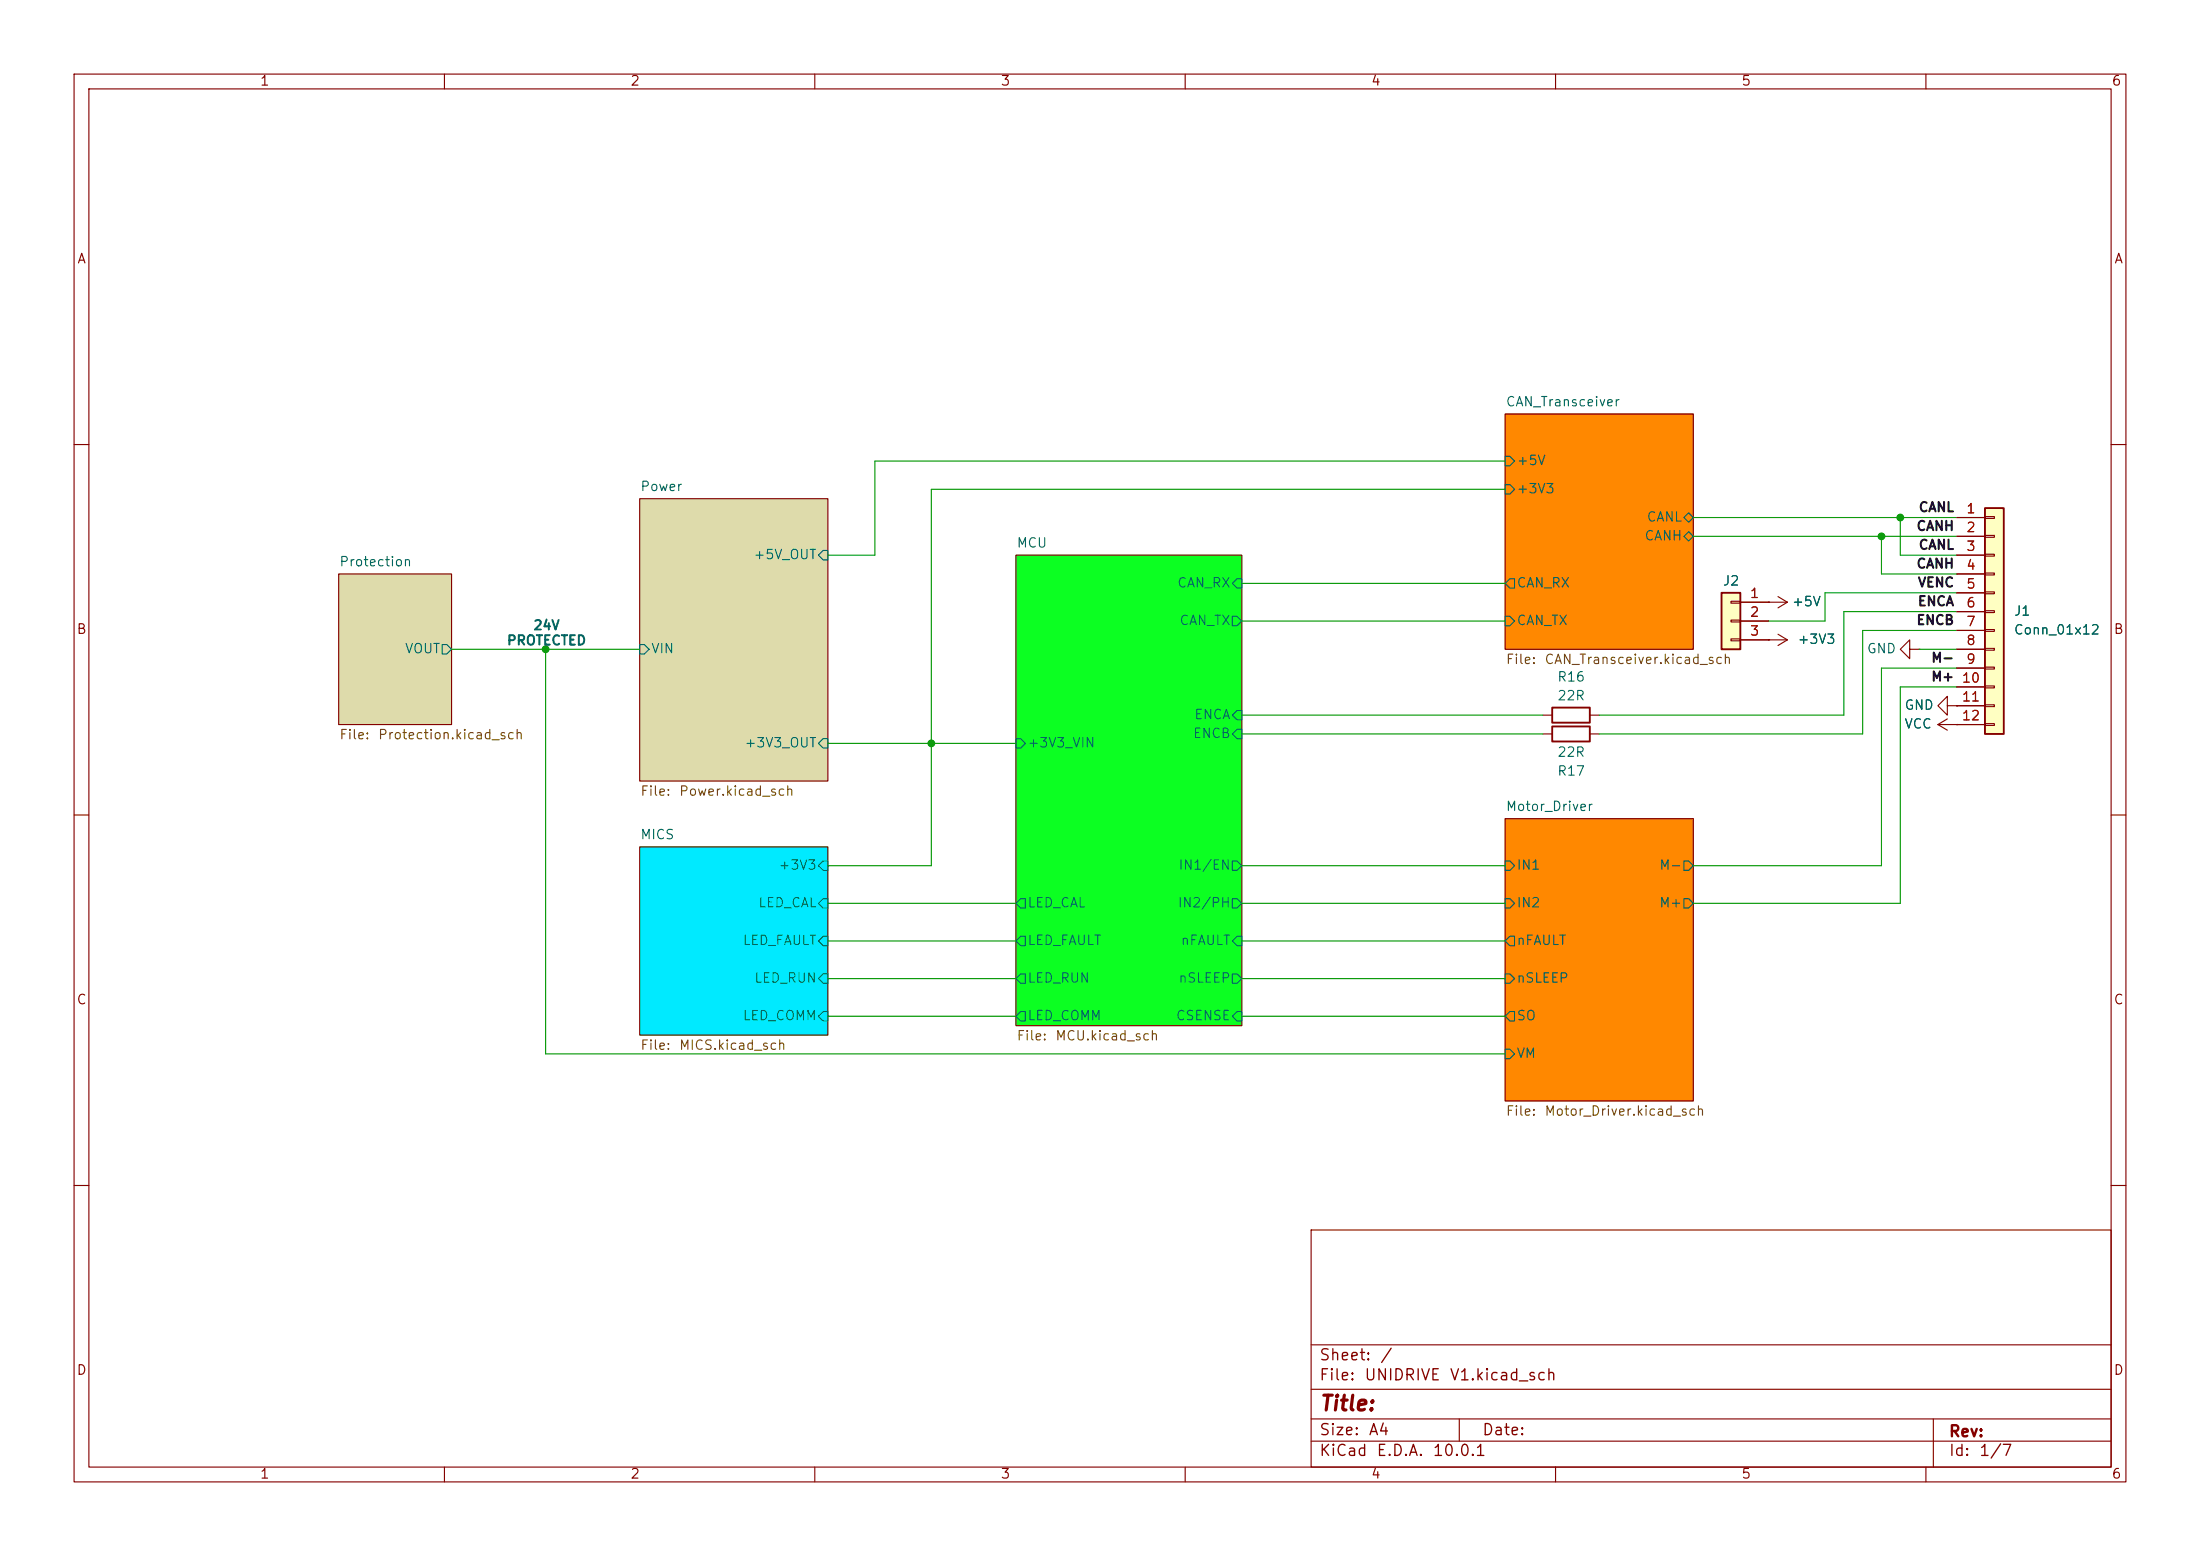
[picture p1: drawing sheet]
(kicad_sch
 (version 20260306)
 (generator "eeschema")
 (generator_version "10.0")
 (paper "A4")
 (lib_symbols
  (symbol "Connector_Generic:Conn_01x03"
   (pin_names
    (offset 1.016) (hide yes)) (exclude_from_sim no) (in_bom yes) (on_board yes)
   (in_pos_files yes)
   (duplicate_pin_numbers_are_jumpers no)
   (property "Reference" "J" (at 0 5.08 0) (show_name no) (do_not_autoplace no) (effects (font (size 1.27 1.27))))
   (property "Value" "Conn_01x03" (at 0 -5.08 0) (show_name no) (do_not_autoplace no) (effects (font (size 1.27 1.27))))
   (property "Footprint" "" (at 0 0 0) (show_name no) (do_not_autoplace no) (hide yes) (effects (font (size 1.27 1.27))))
   (property "Datasheet" "" (at 0 0 0) (show_name no) (do_not_autoplace no) (hide yes) (effects (font (size 1.27 1.27))))
   (property "Description" "Generic connector, single row, 01x03, script generated (kicad-library-utils/schlib/autogen/connector/)" (at 0 0 0) (show_name no) (do_not_autoplace no) (hide yes) (effects (font (size 1.27 1.27))))
   (symbol "Conn_01x03_1_1"
    (rectangle (start -1.27 3.81) (end 1.27 -3.81) (stroke (width 0.254) (type default)) (fill (type background)))
    (rectangle (start -1.27 2.667) (end 0 2.413) (stroke (width 0.1524) (type default)) (fill (type none)))
    (rectangle (start -1.27 0.127) (end 0 -0.127) (stroke (width 0.1524) (type default)) (fill (type none)))
    (rectangle (start -1.27 -2.413) (end 0 -2.667) (stroke (width 0.1524) (type default)) (fill (type none)))
    (pin passive line (at -5.08 2.54 0) (length 3.81) (name "Pin_1" (effects (font (size 1.27 1.27)))) (number "1" (effects (font (size 1.27 1.27)))))
    (pin passive line (at -5.08 0 0) (length 3.81) (name "Pin_2" (effects (font (size 1.27 1.27)))) (number "2" (effects (font (size 1.27 1.27)))))
    (pin passive line (at -5.08 -2.54 0) (length 3.81) (name "Pin_3" (effects (font (size 1.27 1.27)))) (number "3" (effects (font (size 1.27 1.27))))))
   (embedded_fonts no))
  (symbol "Connector_Generic:Conn_01x12"
   (pin_names
    (offset 1.016) (hide yes)) (exclude_from_sim no) (in_bom yes) (on_board yes)
   (in_pos_files yes)
   (duplicate_pin_numbers_are_jumpers no)
   (property "Reference" "J" (at 0 15.24 0) (show_name no) (do_not_autoplace no) (effects (font (size 1.27 1.27))))
   (property "Value" "Conn_01x12" (at 0 -17.78 0) (show_name no) (do_not_autoplace no) (effects (font (size 1.27 1.27))))
   (property "Footprint" "" (at 0 0 0) (show_name no) (do_not_autoplace no) (hide yes) (effects (font (size 1.27 1.27))))
   (property "Datasheet" "" (at 0 0 0) (show_name no) (do_not_autoplace no) (hide yes) (effects (font (size 1.27 1.27))))
   (property "Description" "Generic connector, single row, 01x12, script generated (kicad-library-utils/schlib/autogen/connector/)" (at 0 0 0) (show_name no) (do_not_autoplace no) (hide yes) (effects (font (size 1.27 1.27))))
   (symbol "Conn_01x12_1_1"
    (rectangle (start -1.27 13.97) (end 1.27 -16.51) (stroke (width 0.254) (type default)) (fill (type background)))
    (rectangle (start -1.27 12.827) (end 0 12.573) (stroke (width 0.1524) (type default)) (fill (type none)))
    (rectangle (start -1.27 10.287) (end 0 10.033) (stroke (width 0.1524) (type default)) (fill (type none)))
    (rectangle (start -1.27 7.747) (end 0 7.493) (stroke (width 0.1524) (type default)) (fill (type none)))
    (rectangle (start -1.27 5.207) (end 0 4.953) (stroke (width 0.1524) (type default)) (fill (type none)))
    (rectangle (start -1.27 2.667) (end 0 2.413) (stroke (width 0.1524) (type default)) (fill (type none)))
    (rectangle (start -1.27 0.127) (end 0 -0.127) (stroke (width 0.1524) (type default)) (fill (type none)))
    (rectangle (start -1.27 -2.413) (end 0 -2.667) (stroke (width 0.1524) (type default)) (fill (type none)))
    (rectangle (start -1.27 -4.953) (end 0 -5.207) (stroke (width 0.1524) (type default)) (fill (type none)))
    (rectangle (start -1.27 -7.493) (end 0 -7.747) (stroke (width 0.1524) (type default)) (fill (type none)))
    (rectangle (start -1.27 -10.033) (end 0 -10.287) (stroke (width 0.1524) (type default)) (fill (type none)))
    (rectangle (start -1.27 -12.573) (end 0 -12.827) (stroke (width 0.1524) (type default)) (fill (type none)))
    (rectangle (start -1.27 -15.113) (end 0 -15.367) (stroke (width 0.1524) (type default)) (fill (type none)))
    (pin passive line (at -5.08 12.7 0) (length 3.81) (name "Pin_1" (effects (font (size 1.27 1.27)))) (number "1" (effects (font (size 1.27 1.27)))))
    (pin passive line (at -5.08 10.16 0) (length 3.81) (name "Pin_2" (effects (font (size 1.27 1.27)))) (number "2" (effects (font (size 1.27 1.27)))))
    (pin passive line (at -5.08 7.62 0) (length 3.81) (name "Pin_3" (effects (font (size 1.27 1.27)))) (number "3" (effects (font (size 1.27 1.27)))))
    (pin passive line (at -5.08 5.08 0) (length 3.81) (name "Pin_4" (effects (font (size 1.27 1.27)))) (number "4" (effects (font (size 1.27 1.27)))))
    (pin passive line (at -5.08 2.54 0) (length 3.81) (name "Pin_5" (effects (font (size 1.27 1.27)))) (number "5" (effects (font (size 1.27 1.27)))))
    (pin passive line (at -5.08 0 0) (length 3.81) (name "Pin_6" (effects (font (size 1.27 1.27)))) (number "6" (effects (font (size 1.27 1.27)))))
    (pin passive line (at -5.08 -2.54 0) (length 3.81) (name "Pin_7" (effects (font (size 1.27 1.27)))) (number "7" (effects (font (size 1.27 1.27)))))
    (pin passive line (at -5.08 -5.08 0) (length 3.81) (name "Pin_8" (effects (font (size 1.27 1.27)))) (number "8" (effects (font (size 1.27 1.27)))))
    (pin passive line (at -5.08 -7.62 0) (length 3.81) (name "Pin_9" (effects (font (size 1.27 1.27)))) (number "9" (effects (font (size 1.27 1.27)))))
    (pin passive line (at -5.08 -10.16 0) (length 3.81) (name "Pin_10" (effects (font (size 1.27 1.27)))) (number "10" (effects (font (size 1.27 1.27)))))
    (pin passive line (at -5.08 -12.7 0) (length 3.81) (name "Pin_11" (effects (font (size 1.27 1.27)))) (number "11" (effects (font (size 1.27 1.27)))))
    (pin passive line (at -5.08 -15.24 0) (length 3.81) (name "Pin_12" (effects (font (size 1.27 1.27)))) (number "12" (effects (font (size 1.27 1.27))))))
   (embedded_fonts no))
  (symbol "Device:R"
   (pin_numbers (hide yes))
   (pin_names
    (offset 0)) (exclude_from_sim no) (in_bom yes) (on_board yes)
   (in_pos_files yes)
   (duplicate_pin_numbers_are_jumpers no)
   (property "Reference" "R" (at 2.032 0 90) (show_name no) (do_not_autoplace no) (effects (font (size 1.27 1.27))))
   (property "Value" "R" (at 0 0 90) (show_name no) (do_not_autoplace no) (effects (font (size 1.27 1.27))))
   (property "Footprint" "" (at -1.778 0 90) (show_name no) (do_not_autoplace no) (hide yes) (effects (font (size 1.27 1.27))))
   (property "Datasheet" "" (at 0 0 0) (show_name no) (do_not_autoplace no) (hide yes) (effects (font (size 1.27 1.27))))
   (property "Description" "Resistor" (at 0 0 0) (show_name no) (do_not_autoplace no) (hide yes) (effects (font (size 1.27 1.27))))
   (symbol "R_0_1"
    (rectangle (start -1.016 -2.54) (end 1.016 2.54) (stroke (width 0.254) (type default)) (fill (type none))))
   (symbol "R_1_1"
    (pin passive line (at 0 3.81 270) (length 1.27) (name "" (effects (font (size 1.27 1.27)))) (number "1" (effects (font (size 1.27 1.27)))))
    (pin passive line (at 0 -3.81 90) (length 1.27) (name "" (effects (font (size 1.27 1.27)))) (number "2" (effects (font (size 1.27 1.27))))))
   (embedded_fonts no))
  (symbol "power:+3V3"
   (power global)
   (pin_numbers (hide yes))
   (pin_names
    (offset 0) (hide yes)) (exclude_from_sim no) (in_bom yes) (on_board yes)
   (in_pos_files yes)
   (duplicate_pin_numbers_are_jumpers no)
   (property "Reference" "#PWR" (at 0 -3.81 0) (show_name no) (do_not_autoplace no) (hide yes) (effects (font (size 1.27 1.27))))
   (property "Value" "+3V3" (at 0 3.556 0) (show_name no) (do_not_autoplace no) (effects (font (size 1.27 1.27))))
   (property "Footprint" "" (at 0 0 0) (show_name no) (do_not_autoplace no) (hide yes) (effects (font (size 1.27 1.27))))
   (property "Datasheet" "" (at 0 0 0) (show_name no) (do_not_autoplace no) (hide yes) (effects (font (size 1.27 1.27))))
   (property "Description" "Power symbol creates a global label with name \"+3V3\"" (at 0 0 0) (show_name no) (do_not_autoplace no) (hide yes) (effects (font (size 1.27 1.27))))
   (symbol "+3V3_0_1"
    (polyline (pts (xy -0.762 1.27) (xy 0 2.54)) (stroke (width 0) (type default)) (fill (type none)))
    (polyline (pts (xy 0 2.54) (xy 0.762 1.27)) (stroke (width 0) (type default)) (fill (type none)))
    (polyline (pts (xy 0 0) (xy 0 2.54)) (stroke (width 0) (type default)) (fill (type none))))
   (symbol "+3V3_1_1"
    (pin power_in line (at 0 0 90) (length 0) (name "" (effects (font (size 1.27 1.27)))) (number "1" (effects (font (size 1.27 1.27))))))
   (embedded_fonts no))
  (symbol "power:+5V"
   (power global)
   (pin_numbers (hide yes))
   (pin_names
    (offset 0) (hide yes)) (exclude_from_sim no) (in_bom yes) (on_board yes)
   (in_pos_files yes)
   (duplicate_pin_numbers_are_jumpers no)
   (property "Reference" "#PWR" (at 0 -3.81 0) (show_name no) (do_not_autoplace no) (hide yes) (effects (font (size 1.27 1.27))))
   (property "Value" "+5V" (at 0 3.556 0) (show_name no) (do_not_autoplace no) (effects (font (size 1.27 1.27))))
   (property "Footprint" "" (at 0 0 0) (show_name no) (do_not_autoplace no) (hide yes) (effects (font (size 1.27 1.27))))
   (property "Datasheet" "" (at 0 0 0) (show_name no) (do_not_autoplace no) (hide yes) (effects (font (size 1.27 1.27))))
   (property "Description" "Power symbol creates a global label with name \"+5V\"" (at 0 0 0) (show_name no) (do_not_autoplace no) (hide yes) (effects (font (size 1.27 1.27))))
   (symbol "+5V_0_1"
    (polyline (pts (xy -0.762 1.27) (xy 0 2.54)) (stroke (width 0) (type default)) (fill (type none)))
    (polyline (pts (xy 0 2.54) (xy 0.762 1.27)) (stroke (width 0) (type default)) (fill (type none)))
    (polyline (pts (xy 0 0) (xy 0 2.54)) (stroke (width 0) (type default)) (fill (type none))))
   (symbol "+5V_1_1"
    (pin power_in line (at 0 0 90) (length 0) (name "" (effects (font (size 1.27 1.27)))) (number "1" (effects (font (size 1.27 1.27))))))
   (embedded_fonts no))
  (symbol "power:GND"
   (power global)
   (pin_numbers (hide yes))
   (pin_names
    (offset 0) (hide yes)) (exclude_from_sim no) (in_bom yes) (on_board yes)
   (in_pos_files yes)
   (duplicate_pin_numbers_are_jumpers no)
   (property "Reference" "#PWR" (at 0 -6.35 0) (show_name no) (do_not_autoplace no) (hide yes) (effects (font (size 1.27 1.27))))
   (property "Value" "GND" (at 0 -3.81 0) (show_name no) (do_not_autoplace no) (effects (font (size 1.27 1.27))))
   (property "Footprint" "" (at 0 0 0) (show_name no) (do_not_autoplace no) (hide yes) (effects (font (size 1.27 1.27))))
   (property "Datasheet" "" (at 0 0 0) (show_name no) (do_not_autoplace no) (hide yes) (effects (font (size 1.27 1.27))))
   (property "Description" "Power symbol creates a global label with name \"GND\" , ground" (at 0 0 0) (show_name no) (do_not_autoplace no) (hide yes) (effects (font (size 1.27 1.27))))
   (symbol "GND_0_1"
    (polyline (pts (xy 0 0) (xy 0 -1.27) (xy 1.27 -1.27) (xy 0 -2.54) (xy -1.27 -1.27) (xy 0 -1.27)) (stroke (width 0) (type default)) (fill (type none))))
   (symbol "GND_1_1"
    (pin power_in line (at 0 0 270) (length 0) (name "" (effects (font (size 1.27 1.27)))) (number "1" (effects (font (size 1.27 1.27))))))
   (embedded_fonts no))
  (symbol "power:VCC"
   (power global)
   (pin_numbers (hide yes))
   (pin_names
    (offset 0) (hide yes)) (exclude_from_sim no) (in_bom yes) (on_board yes)
   (in_pos_files yes)
   (duplicate_pin_numbers_are_jumpers no)
   (property "Reference" "#PWR" (at 0 -3.81 0) (show_name no) (do_not_autoplace no) (hide yes) (effects (font (size 1.27 1.27))))
   (property "Value" "VCC" (at 0 3.556 0) (show_name no) (do_not_autoplace no) (effects (font (size 1.27 1.27))))
   (property "Footprint" "" (at 0 0 0) (show_name no) (do_not_autoplace no) (hide yes) (effects (font (size 1.27 1.27))))
   (property "Datasheet" "" (at 0 0 0) (show_name no) (do_not_autoplace no) (hide yes) (effects (font (size 1.27 1.27))))
   (property "Description" "Power symbol creates a global label with name \"VCC\"" (at 0 0 0) (show_name no) (do_not_autoplace no) (hide yes) (effects (font (size 1.27 1.27))))
   (symbol "VCC_0_1"
    (polyline (pts (xy -0.762 1.27) (xy 0 2.54)) (stroke (width 0) (type default)) (fill (type none)))
    (polyline (pts (xy 0 2.54) (xy 0.762 1.27)) (stroke (width 0) (type default)) (fill (type none)))
    (polyline (pts (xy 0 0) (xy 0 2.54)) (stroke (width 0) (type default)) (fill (type none))))
   (symbol "VCC_1_1"
    (pin power_in line (at 0 0 90) (length 0) (name "" (effects (font (size 1.27 1.27)))) (number "1" (effects (font (size 1.27 1.27))))))
   (embedded_fonts no)))
 (text "24V\nPROTECTED"
  (exclude_from_sim no)
  (at 73.914 85.598 0)
  (effects (font (size 1.27 1.27) (thickness 0.254)
    (bold yes))))
 (junction
  (at 256.54 69.85)
  (diameter 0)
  (color 0 0 0 0))
 (junction
  (at 125.73 100.33)
  (diameter 0)
  (color 0 0 0 0))
 (junction
  (at 73.66 87.63)
  (diameter 0)
  (color 0 0 0 0))
 (junction
  (at 254 72.39)
  (diameter 0)
  (color 0 0 0 0))
 (wire
  (pts (xy 125.73 100.33) (xy 137.16 100.33))
  (stroke (width 0) (type default)))
 (wire
  (pts (xy 73.66 142.24) (xy 73.66 87.63))
  (stroke (width 0) (type default)))
 (wire
  (pts (xy 248.92 96.52) (xy 248.92 82.55))
  (stroke (width 0) (type default)))
 (wire
  (pts (xy 248.92 82.55) (xy 264.16 82.55))
  (stroke (width 0) (type default)))
 (wire
  (pts (xy 118.11 62.23) (xy 203.2 62.23))
  (stroke (width 0) (type default)))
 (wire
  (pts (xy 167.64 121.92) (xy 203.2 121.92))
  (stroke (width 0) (type default)))
 (wire
  (pts (xy 167.64 127) (xy 203.2 127))
  (stroke (width 0) (type default)))
 (wire
  (pts (xy 167.64 78.74) (xy 203.2 78.74))
  (stroke (width 0) (type default)))
 (wire
  (pts (xy 167.64 99.06) (xy 208.28 99.06))
  (stroke (width 0) (type default)))
 (wire
  (pts (xy 264.16 77.47) (xy 254 77.47))
  (stroke (width 0) (type default)))
 (wire
  (pts (xy 167.64 116.84) (xy 203.2 116.84))
  (stroke (width 0) (type default)))
 (wire
  (pts (xy 228.6 121.92) (xy 256.54 121.92))
  (stroke (width 0) (type default)))
 (wire
  (pts (xy 111.76 74.93) (xy 118.11 74.93))
  (stroke (width 0) (type default)))
 (wire
  (pts (xy 246.38 83.82) (xy 246.38 80.01))
  (stroke (width 0) (type default)))
 (wire
  (pts (xy 167.64 132.08) (xy 203.2 132.08))
  (stroke (width 0) (type default)))
 (wire
  (pts (xy 215.9 96.52) (xy 248.92 96.52))
  (stroke (width 0) (type default)))
 (wire
  (pts (xy 256.54 69.85) (xy 264.16 69.85))
  (stroke (width 0) (type default)))
 (wire
  (pts (xy 111.76 127) (xy 137.16 127))
  (stroke (width 0) (type default)))
 (wire
  (pts (xy 73.66 87.63) (xy 86.36 87.63))
  (stroke (width 0) (type default)))
 (wire
  (pts (xy 228.6 116.84) (xy 254 116.84))
  (stroke (width 0) (type default)))
 (wire
  (pts (xy 111.76 137.16) (xy 137.16 137.16))
  (stroke (width 0) (type default)))
 (wire
  (pts (xy 125.73 66.04) (xy 125.73 100.33))
  (stroke (width 0) (type default)))
 (wire
  (pts (xy 111.76 100.33) (xy 125.73 100.33))
  (stroke (width 0) (type default)))
 (wire
  (pts (xy 256.54 92.71) (xy 264.16 92.71))
  (stroke (width 0) (type default)))
 (wire
  (pts (xy 111.76 116.84) (xy 125.73 116.84))
  (stroke (width 0) (type default)))
 (wire
  (pts (xy 167.64 83.82) (xy 203.2 83.82))
  (stroke (width 0) (type default)))
 (wire
  (pts (xy 256.54 74.93) (xy 256.54 69.85))
  (stroke (width 0) (type default)))
 (wire
  (pts (xy 228.6 69.85) (xy 256.54 69.85))
  (stroke (width 0) (type default)))
 (wire
  (pts (xy 251.46 85.09) (xy 264.16 85.09))
  (stroke (width 0) (type default)))
 (wire
  (pts (xy 256.54 121.92) (xy 256.54 92.71))
  (stroke (width 0) (type default)))
 (wire
  (pts (xy 118.11 74.93) (xy 118.11 62.23))
  (stroke (width 0) (type default)))
 (wire
  (pts (xy 246.38 80.01) (xy 264.16 80.01))
  (stroke (width 0) (type default)))
 (wire
  (pts (xy 264.16 90.17) (xy 254 90.17))
  (stroke (width 0) (type default)))
 (wire
  (pts (xy 111.76 121.92) (xy 137.16 121.92))
  (stroke (width 0) (type default)))
 (wire
  (pts (xy 228.6 72.39) (xy 254 72.39))
  (stroke (width 0) (type default)))
 (wire
  (pts (xy 60.96 87.63) (xy 73.66 87.63))
  (stroke (width 0) (type default)))
 (wire
  (pts (xy 167.64 96.52) (xy 208.28 96.52))
  (stroke (width 0) (type default)))
 (wire
  (pts (xy 73.66 142.24) (xy 203.2 142.24))
  (stroke (width 0) (type default)))
 (wire
  (pts (xy 215.9 99.06) (xy 251.46 99.06))
  (stroke (width 0) (type default)))
 (wire
  (pts (xy 203.2 66.04) (xy 125.73 66.04))
  (stroke (width 0) (type default)))
 (wire
  (pts (xy 254 72.39) (xy 254 77.47))
  (stroke (width 0) (type default)))
 (wire
  (pts (xy 259.08 87.63) (xy 264.16 87.63))
  (stroke (width 0) (type default)))
 (wire
  (pts (xy 254 90.17) (xy 254 116.84))
  (stroke (width 0) (type default)))
 (wire
  (pts (xy 111.76 132.08) (xy 137.16 132.08))
  (stroke (width 0) (type default)))
 (wire
  (pts (xy 254 72.39) (xy 264.16 72.39))
  (stroke (width 0) (type default)))
 (wire
  (pts (xy 167.64 137.16) (xy 203.2 137.16))
  (stroke (width 0) (type default)))
 (wire
  (pts (xy 238.76 83.82) (xy 246.38 83.82))
  (stroke (width 0) (type default)))
 (wire
  (pts (xy 264.16 74.93) (xy 256.54 74.93))
  (stroke (width 0) (type default)))
 (wire
  (pts (xy 125.73 116.84) (xy 125.73 100.33))
  (stroke (width 0) (type default)))
 (wire
  (pts (xy 251.46 99.06) (xy 251.46 85.09))
  (stroke (width 0) (type default)))
 (label "CANL"
  (at 264.16 69.85 180)
  (effects (font (size 1.27 1.27) (thickness 0.254)
    (bold yes)) (justify right bottom)))
 (label "CANH"
  (at 264.16 77.47 180)
  (effects (font (size 1.27 1.27) (thickness 0.254)
    (bold yes)) (justify right bottom)))
 (label "M+"
  (at 264.16 92.71 180)
  (effects (font (size 1.27 1.27) (thickness 0.254)
    (bold yes)) (justify right bottom)))
 (label "ENCA"
  (at 264.16 82.55 180)
  (effects (font (size 1.27 1.27) (thickness 0.254)
    (bold yes)) (justify right bottom)))
 (label "ENCB"
  (at 264.16 85.09 180)
  (effects (font (size 1.27 1.27) (thickness 0.254)
    (bold yes)) (justify right bottom)))
 (label "VENC"
  (at 264.16 80.01 180)
  (effects (font (size 1.27 1.27) (thickness 0.254)
    (bold yes)) (justify right bottom)))
 (label "M-"
  (at 264.16 90.17 180)
  (effects (font (size 1.27 1.27) (thickness 0.254)
    (bold yes)) (justify right bottom)))
 (label "CANH"
  (at 264.16 72.39 180)
  (effects (font (size 1.27 1.27) (thickness 0.254)
    (bold yes)) (justify right bottom)))
 (label "CANL"
  (at 264.16 74.93 180)
  (effects (font (size 1.27 1.27) (thickness 0.254)
    (bold yes)) (justify right bottom)))
 (symbol
  (lib_id "Connector_Generic:Conn_01x12")
  (at 269.24 82.55 0)
  (unit 1)
  (body_style 1)
  (exclude_from_sim no)
  (in_bom yes)
  (on_board yes)
  (in_pos_files yes)
  (dnp no)
  (fields_autoplaced yes)
  (property "Reference" "J1" (at 271.78 82.5499 0) (show_name no) (do_not_autoplace no) (effects (font (size 1.27 1.27)) (justify left)))
  (property "Value" "Conn_01x12" (at 271.78 85.0899 0) (show_name no) (do_not_autoplace no) (effects (font (size 1.27 1.27)) (justify left)))
  (property "Footprint" "Connector_Phoenix_MSTB:PhoenixContact_MSTBA_2,5_12-G-5,08_1x12_P5.08mm_Horizontal" (at 269.24 82.55 0) (hide yes) (show_name no) (do_not_autoplace no) (effects (font (size 1.27 1.27))))
  (property "Datasheet" "" (at 269.24 82.55 0) (hide yes) (show_name no) (do_not_autoplace no) (effects (font (size 1.27 1.27))))
  (property "Description" "Generic connector, single row, 01x12, script generated (kicad-library-utils/schlib/autogen/connector/)" (at 269.24 82.55 0) (hide yes) (show_name no) (do_not_autoplace no) (effects (font (size 1.27 1.27))))
  (pin "1")
  (pin "11")
  (pin "10")
  (pin "3")
  (pin "4")
  (pin "8")
  (pin "5")
  (pin "6")
  (pin "2")
  (pin "7")
  (pin "9")
  (pin "12"))
 (symbol
  (lib_id "power:+5V")
  (at 238.76 81.28 270)
  (unit 1)
  (body_style 1)
  (exclude_from_sim no)
  (in_bom yes)
  (on_board yes)
  (in_pos_files yes)
  (dnp no)
  (property "Reference" "#PWR01" (at 234.95 81.28 0) (hide yes) (show_name no) (do_not_autoplace no) (effects (font (size 1.27 1.27))))
  (property "Value" "+5V" (at 241.808 81.28 90) (show_name no) (do_not_autoplace no) (effects (font (size 1.27 1.27)) (justify left)))
  (property "Footprint" "" (at 238.76 81.28 0) (hide yes) (show_name no) (do_not_autoplace no) (effects (font (size 1.27 1.27))))
  (property "Datasheet" "" (at 238.76 81.28 0) (hide yes) (show_name no) (do_not_autoplace no) (effects (font (size 1.27 1.27))))
  (property "Description" "Power symbol creates a global label with name \"+5V\"" (at 238.76 81.28 0) (hide yes) (show_name no) (do_not_autoplace no) (effects (font (size 1.27 1.27))))
  (pin "1"))
 (symbol
  (lib_id "Device:R")
  (at 212.09 99.06 270)
  (unit 1)
  (body_style 1)
  (exclude_from_sim no)
  (in_bom yes)
  (on_board yes)
  (in_pos_files yes)
  (dnp no)
  (property "Reference" "R17" (at 212.09 104.14 90) (show_name no) (do_not_autoplace no) (effects (font (size 1.27 1.27))))
  (property "Value" "22R" (at 212.09 101.6 90) (show_name no) (do_not_autoplace no) (effects (font (size 1.27 1.27))))
  (property "Footprint" "Resistor_SMD:R_0603_1608Metric_Pad0.98x0.95mm_HandSolder" (at 212.09 97.282 90) (hide yes) (show_name no) (do_not_autoplace no) (effects (font (size 1.27 1.27))))
  (property "Datasheet" "" (at 212.09 99.06 0) (hide yes) (show_name no) (do_not_autoplace no) (effects (font (size 1.27 1.27))))
  (property "Description" "Resistor" (at 212.09 99.06 0) (hide yes) (show_name no) (do_not_autoplace no) (effects (font (size 1.27 1.27))))
  (pin "1")
  (pin "2"))
 (symbol
  (lib_id "power:GND")
  (at 259.08 87.63 270)
  (unit 1)
  (body_style 1)
  (exclude_from_sim no)
  (in_bom yes)
  (on_board yes)
  (in_pos_files yes)
  (dnp no)
  (property "Reference" "#PWR03" (at 252.73 87.63 0) (hide yes) (show_name no) (do_not_autoplace no) (effects (font (size 1.27 1.27))))
  (property "Value" "GND" (at 256.032 87.63 90) (show_name no) (do_not_autoplace no) (effects (font (size 1.27 1.27)) (justify right)))
  (property "Footprint" "" (at 259.08 87.63 0) (hide yes) (show_name no) (do_not_autoplace no) (effects (font (size 1.27 1.27))))
  (property "Datasheet" "" (at 259.08 87.63 0) (hide yes) (show_name no) (do_not_autoplace no) (effects (font (size 1.27 1.27))))
  (property "Description" "Power symbol creates a global label with name \"GND\" , ground" (at 259.08 87.63 0) (hide yes) (show_name no) (do_not_autoplace no) (effects (font (size 1.27 1.27))))
  (pin "1"))
 (symbol
  (lib_id "power:+3V3")
  (at 238.76 86.36 270)
  (unit 1)
  (body_style 1)
  (exclude_from_sim no)
  (in_bom yes)
  (on_board yes)
  (in_pos_files yes)
  (dnp no)
  (fields_autoplaced yes)
  (property "Reference" "#PWR02" (at 234.95 86.36 0) (hide yes) (show_name no) (do_not_autoplace no) (effects (font (size 1.27 1.27))))
  (property "Value" "+3V3" (at 242.57 86.3599 90) (show_name no) (do_not_autoplace no) (effects (font (size 1.27 1.27)) (justify left)))
  (property "Footprint" "" (at 238.76 86.36 0) (hide yes) (show_name no) (do_not_autoplace no) (effects (font (size 1.27 1.27))))
  (property "Datasheet" "" (at 238.76 86.36 0) (hide yes) (show_name no) (do_not_autoplace no) (effects (font (size 1.27 1.27))))
  (property "Description" "Power symbol creates a global label with name \"+3V3\"" (at 238.76 86.36 0) (hide yes) (show_name no) (do_not_autoplace no) (effects (font (size 1.27 1.27))))
  (pin "1"))
 (symbol
  (lib_id "power:GND")
  (at 264.16 95.25 270)
  (unit 1)
  (body_style 1)
  (exclude_from_sim no)
  (in_bom yes)
  (on_board yes)
  (in_pos_files yes)
  (dnp no)
  (property "Reference" "#PWR04" (at 257.81 95.25 0) (hide yes) (show_name no) (do_not_autoplace no) (effects (font (size 1.27 1.27))))
  (property "Value" "GND" (at 261.112 95.25 90) (show_name no) (do_not_autoplace no) (effects (font (size 1.27 1.27)) (justify right)))
  (property "Footprint" "" (at 264.16 95.25 0) (hide yes) (show_name no) (do_not_autoplace no) (effects (font (size 1.27 1.27))))
  (property "Datasheet" "" (at 264.16 95.25 0) (hide yes) (show_name no) (do_not_autoplace no) (effects (font (size 1.27 1.27))))
  (property "Description" "Power symbol creates a global label with name \"GND\" , ground" (at 264.16 95.25 0) (hide yes) (show_name no) (do_not_autoplace no) (effects (font (size 1.27 1.27))))
  (pin "1"))
 (symbol
  (lib_id "Connector_Generic:Conn_01x03")
  (at 233.68 83.82 0)
  (mirror y)
  (unit 1)
  (body_style 1)
  (exclude_from_sim no)
  (in_bom yes)
  (on_board yes)
  (in_pos_files yes)
  (dnp no)
  (property "Reference" "J2" (at 233.68 78.486 0) (show_name no) (do_not_autoplace no) (effects (font (size 1.27 1.27))))
  (property "Value" "Conn_01x03" (at 233.68 77.47 0) (hide yes) (show_name no) (do_not_autoplace no) (effects (font (size 1.27 1.27))))
  (property "Footprint" "Connector_PinHeader_2.54mm:PinHeader_1x03_P2.54mm_Vertical" (at 233.68 83.82 0) (hide yes) (show_name no) (do_not_autoplace no) (effects (font (size 1.27 1.27))))
  (property "Datasheet" "" (at 233.68 83.82 0) (hide yes) (show_name no) (do_not_autoplace no) (effects (font (size 1.27 1.27))))
  (property "Description" "Generic connector, single row, 01x03, script generated (kicad-library-utils/schlib/autogen/connector/)" (at 233.68 83.82 0) (hide yes) (show_name no) (do_not_autoplace no) (effects (font (size 1.27 1.27))))
  (pin "2")
  (pin "3")
  (pin "1"))
 (symbol
  (lib_id "power:VCC")
  (at 264.16 97.79 90)
  (unit 1)
  (body_style 1)
  (exclude_from_sim no)
  (in_bom yes)
  (on_board yes)
  (in_pos_files yes)
  (dnp no)
  (property "Reference" "#PWR05" (at 267.97 97.79 0) (hide yes) (show_name no) (do_not_autoplace no) (effects (font (size 1.27 1.27))))
  (property "Value" "VCC" (at 260.858 97.79 90) (show_name no) (do_not_autoplace no) (effects (font (size 1.27 1.27)) (justify left)))
  (property "Footprint" "" (at 264.16 97.79 0) (hide yes) (show_name no) (do_not_autoplace no) (effects (font (size 1.27 1.27))))
  (property "Datasheet" "" (at 264.16 97.79 0) (hide yes) (show_name no) (do_not_autoplace no) (effects (font (size 1.27 1.27))))
  (property "Description" "Power symbol creates a global label with name \"VCC\"" (at 264.16 97.79 0) (hide yes) (show_name no) (do_not_autoplace no) (effects (font (size 1.27 1.27))))
  (pin "1"))
 (symbol
  (lib_id "Device:R")
  (at 212.09 96.52 90)
  (unit 1)
  (body_style 1)
  (exclude_from_sim no)
  (in_bom yes)
  (on_board yes)
  (in_pos_files yes)
  (dnp no)
  (property "Reference" "R16" (at 212.09 91.44 90) (show_name no) (do_not_autoplace no) (effects (font (size 1.27 1.27))))
  (property "Value" "22R" (at 212.09 93.98 90) (show_name no) (do_not_autoplace no) (effects (font (size 1.27 1.27))))
  (property "Footprint" "Resistor_SMD:R_0603_1608Metric_Pad0.98x0.95mm_HandSolder" (at 212.09 98.298 90) (hide yes) (show_name no) (do_not_autoplace no) (effects (font (size 1.27 1.27))))
  (property "Datasheet" "" (at 212.09 96.52 0) (hide yes) (show_name no) (do_not_autoplace no) (effects (font (size 1.27 1.27))))
  (property "Description" "Resistor" (at 212.09 96.52 0) (hide yes) (show_name no) (do_not_autoplace no) (effects (font (size 1.27 1.27))))
  (pin "1")
  (pin "2"))
 (sheet
  (at 86.36 114.3)
  (size 25.4 25.4)
  (exclude_from_sim no)
  (in_bom yes)
  (on_board yes)
  (dnp no)
  (fields_autoplaced yes)
  (stroke (width 0.1524) (type solid))
  (fill (color 0 234 255 1))
  (property "Sheetname" "MICS" (at 86.36 113.5884 0) (show_name no) (do_not_autoplace no) (effects (font (size 1.27 1.27)) (justify left bottom)))
  (property "Sheetfile" "MICS.kicad_sch" (at 86.36 140.2846 0) (show_name no) (do_not_autoplace no) (effects (font (size 1.27 1.27)) (justify left top)))
  (pin "+3V3" input (at 111.76 116.84 0) (effects (font (size 1.27 1.27)) (justify right)))
  (pin "LED_CAL" input (at 111.76 121.92 0) (effects (font (size 1.27 1.27)) (justify right)))
  (pin "LED_FAULT" input (at 111.76 127 0) (effects (font (size 1.27 1.27)) (justify right)))
  (pin "LED_RUN" input (at 111.76 132.08 0) (effects (font (size 1.27 1.27)) (justify right)))
  (pin "LED_COMM" input (at 111.76 137.16 0) (effects (font (size 1.27 1.27)) (justify right))))
 (sheet
  (at 137.16 74.93)
  (size 30.48 63.5)
  (exclude_from_sim no)
  (in_bom yes)
  (on_board yes)
  (dnp no)
  (fields_autoplaced yes)
  (stroke (width 0.1524) (type solid))
  (fill (color 12 255 34 1))
  (property "Sheetname" "MCU" (at 137.16 74.2184 0) (show_name no) (do_not_autoplace no) (effects (font (size 1.27 1.27)) (justify left bottom)))
  (property "Sheetfile" "MCU.kicad_sch" (at 137.16 139.0146 0) (show_name no) (do_not_autoplace no) (effects (font (size 1.27 1.27)) (justify left top)))
  (pin "+3V3_VIN" input (at 137.16 100.33 180) (effects (font (size 1.27 1.27)) (justify left)))
  (pin "CAN_RX" input (at 167.64 78.74 0) (effects (font (size 1.27 1.27)) (justify right)))
  (pin "CAN_TX" output (at 167.64 83.82 0) (effects (font (size 1.27 1.27)) (justify right)))
  (pin "IN1{slash}EN" output (at 167.64 116.84 0) (effects (font (size 1.27 1.27)) (justify right)))
  (pin "IN2{slash}PH" output (at 167.64 121.92 0) (effects (font (size 1.27 1.27)) (justify right)))
  (pin "nFAULT" input (at 167.64 127 0) (effects (font (size 1.27 1.27)) (justify right)))
  (pin "nSLEEP" output (at 167.64 132.08 0) (effects (font (size 1.27 1.27)) (justify right)))
  (pin "CSENSE" input (at 167.64 137.16 0) (effects (font (size 1.27 1.27)) (justify right)))
  (pin "ENCA" input (at 167.64 96.52 0) (effects (font (size 1.27 1.27)) (justify right)))
  (pin "ENCB" input (at 167.64 99.06 0) (effects (font (size 1.27 1.27)) (justify right)))
  (pin "LED_COMM" output (at 137.16 137.16 180) (effects (font (size 1.27 1.27)) (justify left)))
  (pin "LED_RUN" output (at 137.16 132.08 180) (effects (font (size 1.27 1.27)) (justify left)))
  (pin "LED_FAULT" output (at 137.16 127 180) (effects (font (size 1.27 1.27)) (justify left)))
  (pin "LED_CAL" output (at 137.16 121.92 180) (effects (font (size 1.27 1.27)) (justify left))))
 (sheet
  (at 203.2 110.49)
  (size 25.4 38.1)
  (exclude_from_sim no)
  (in_bom yes)
  (on_board yes)
  (dnp no)
  (fields_autoplaced yes)
  (stroke (width 0.1524) (type solid))
  (fill (color 255 136 0 1))
  (property "Sheetname" "Motor_Driver" (at 203.2 109.7784 0) (show_name no) (do_not_autoplace no) (effects (font (size 1.27 1.27)) (justify left bottom)))
  (property "Sheetfile" "Motor_Driver.kicad_sch" (at 203.2 149.1746 0) (show_name no) (do_not_autoplace no) (effects (font (size 1.27 1.27)) (justify left top)))
  (pin "IN1" input (at 203.2 116.84 180) (effects (font (size 1.27 1.27)) (justify left)))
  (pin "IN2" input (at 203.2 121.92 180) (effects (font (size 1.27 1.27)) (justify left)))
  (pin "nFAULT" output (at 203.2 127 180) (effects (font (size 1.27 1.27)) (justify left)))
  (pin "nSLEEP" input (at 203.2 132.08 180) (effects (font (size 1.27 1.27)) (justify left)))
  (pin "VM" input (at 203.2 142.24 180) (effects (font (size 1.27 1.27)) (justify left)))
  (pin "SO" output (at 203.2 137.16 180) (effects (font (size 1.27 1.27)) (justify left)))
  (pin "M+" output (at 228.6 121.92 0) (effects (font (size 1.27 1.27)) (justify right)))
  (pin "M-" output (at 228.6 116.84 0) (effects (font (size 1.27 1.27)) (justify right))))
 (sheet
  (at 45.72 77.47)
  (size 15.24 20.32)
  (exclude_from_sim no)
  (in_bom yes)
  (on_board yes)
  (dnp no)
  (fields_autoplaced yes)
  (stroke (width 0.1524) (type solid))
  (fill (color 222 219 171 1))
  (property "Sheetname" "Protection" (at 45.72 76.7584 0) (show_name no) (do_not_autoplace no) (effects (font (size 1.27 1.27)) (justify left bottom)))
  (property "Sheetfile" "Protection.kicad_sch" (at 45.72 98.3746 0) (show_name no) (do_not_autoplace no) (effects (font (size 1.27 1.27)) (justify left top)))
  (pin "VOUT" output (at 60.96 87.63 0) (effects (font (size 1.27 1.27)) (justify right))))
 (sheet
  (at 203.2 55.88)
  (size 25.4 31.75)
  (exclude_from_sim no)
  (in_bom yes)
  (on_board yes)
  (dnp no)
  (fields_autoplaced yes)
  (stroke (width 0.1524) (type solid))
  (fill (color 255 136 0 1))
  (property "Sheetname" "CAN_Transceiver" (at 203.2 55.1684 0) (show_name no) (do_not_autoplace no) (effects (font (size 1.27 1.27)) (justify left bottom)))
  (property "Sheetfile" "CAN_Transceiver.kicad_sch" (at 203.2 88.2146 0) (show_name no) (do_not_autoplace no) (effects (font (size 1.27 1.27)) (justify left top)))
  (pin "+5V" input (at 203.2 62.23 180) (effects (font (size 1.27 1.27)) (justify left)))
  (pin "CAN_RX" output (at 203.2 78.74 180) (effects (font (size 1.27 1.27)) (justify left)))
  (pin "CAN_TX" input (at 203.2 83.82 180) (effects (font (size 1.27 1.27)) (justify left)))
  (pin "+3V3" input (at 203.2 66.04 180) (effects (font (size 1.27 1.27)) (justify left)))
  (pin "CANH" bidirectional (at 228.6 72.39 0) (effects (font (size 1.27 1.27)) (justify right)))
  (pin "CANL" bidirectional (at 228.6 69.85 0) (effects (font (size 1.27 1.27)) (justify right))))
 (sheet
  (at 86.36 67.31)
  (size 25.4 38.1)
  (exclude_from_sim no)
  (in_bom yes)
  (on_board yes)
  (dnp no)
  (fields_autoplaced yes)
  (stroke (width 0.1524) (type solid))
  (fill (color 222 219 171 1))
  (property "Sheetname" "Power" (at 86.36 66.5984 0) (show_name no) (do_not_autoplace no) (effects (font (size 1.27 1.27)) (justify left bottom)))
  (property "Sheetfile" "Power.kicad_sch" (at 86.36 105.9946 0) (show_name no) (do_not_autoplace no) (effects (font (size 1.27 1.27)) (justify left top)))
  (pin "VIN" input (at 86.36 87.63 180) (effects (font (size 1.27 1.27)) (justify left)))
  (pin "+5V_OUT" input (at 111.76 74.93 0) (effects (font (size 1.27 1.27)) (justify right)))
  (pin "+3V3_OUT" input (at 111.76 100.33 0) (effects (font (size 1.27 1.27)) (justify right))))
 (sheet_instances
  (path ""
   (page "1")))
 (embedded_fonts no))
